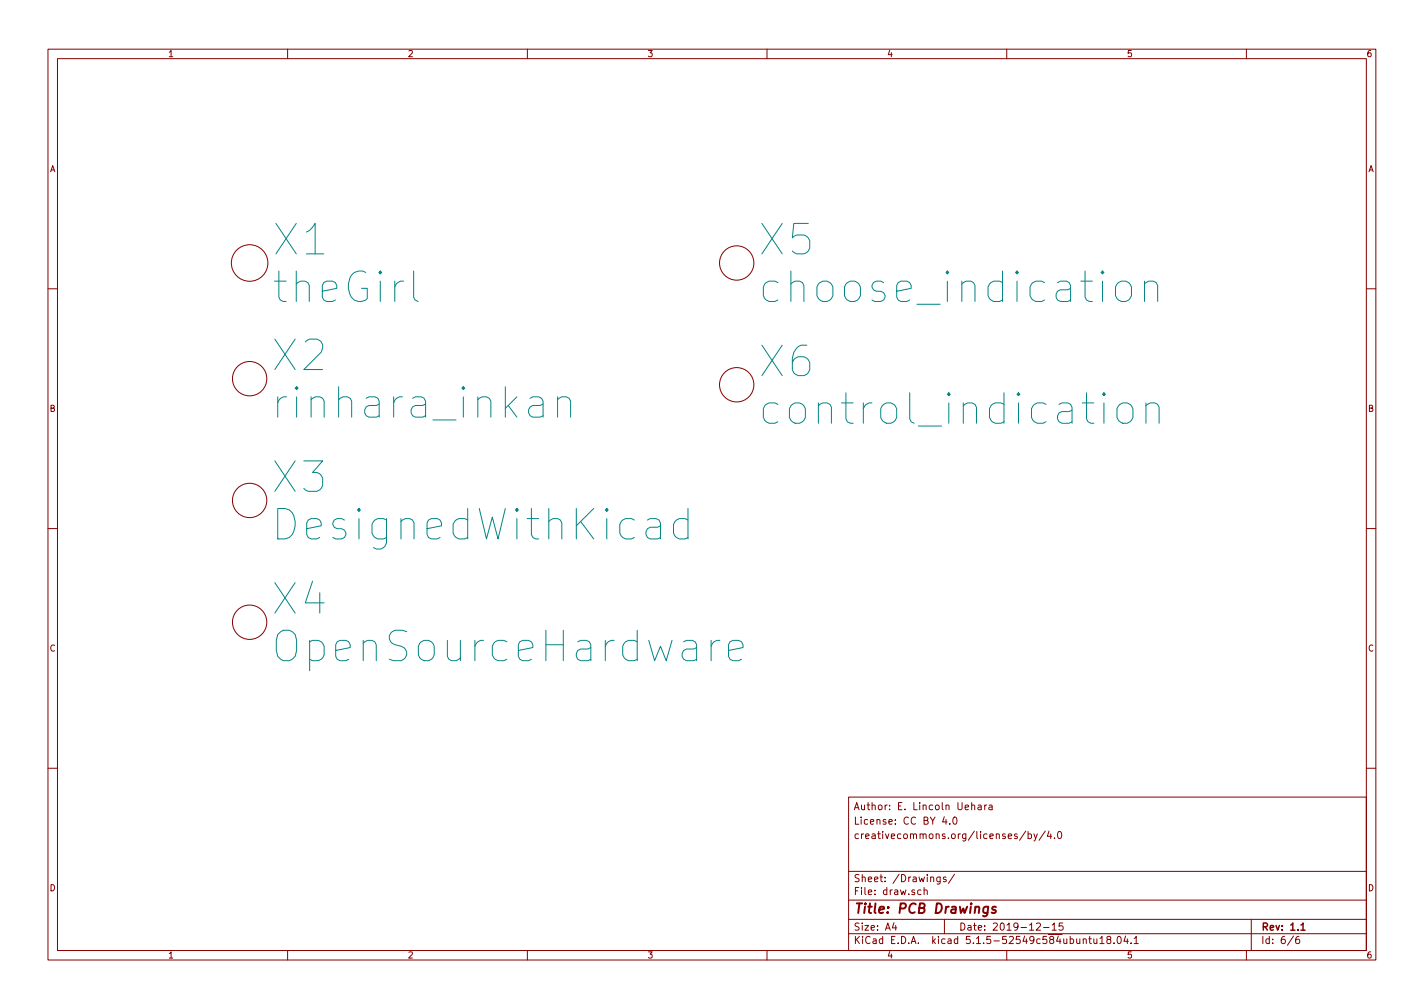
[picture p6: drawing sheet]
<svg xmlns="http://www.w3.org/2000/svg" width="297mm" height="210mm" viewBox="0 0 297 210" stroke-linecap="round" stroke-linejoin="round" font-family="sans-serif">
<g fill="none" stroke="#840000" stroke-width=".21">
<path d="M10 10.3h277v189.9h-277zM12 12.2h273v186.1h-273zM60 10.3v1.9M110 10.3v1.9M160 10.3v1.9M210 10.3v1.9M260 10.3v1.9M10 60.2h2M285 60.2h2M10 110.3h2M285 110.3h2M10 160.2h2"/>
<path d="M177 166.3h108v32h-108zM197 170.4l-.4 1h1M197.3 170.9v1M198.1 171.8v.1M198.9 170.6l.2-.2a.8 .8 0 0 1 .5 .8 .8 .8 0 0 1-.5 .7l-.3-.5zM202.7 168l.2-.1 .4 .1v.9M202.7 167.4v1.5M204 168h.6l.1 .9M204.7 168.3h-.5l-.2 .2 .2 .4 .5-.1M205.4 167.9v1M205.8 167.9l-.4 .3M206.3 168h.6l.1 .9"/>
<path d="M207 168.3h-.5l-.3 .2 .3 .4 .5-.1M214 173.3l-1.3 2M214.5 174l.4-.1 .3 .3-.1 .6-.2 .1-.4-.1M214.5 173.4v1.5M215.7 173.9l.3 1M216.4 173.9l-.5 1.4-.2 .1M218 173.3l-1.3 2M218.8 173.3l-.3 1.1h.9M219.2 173.9v1M220 174.8v.1M220.8 173.5l.2-.1a.8 .8 0 0 1 .5 .8 .8 .8 0 0 1-.5 .7 1 1 0 0 1-.2-1.4zM285 160.2h2"/>
<path d="M60 198.3v1.9M110 198.3v1.9M160 198.3v1.9M177 194.8h108M177 191.8h108M177 187.8h108M177 181.8h108M186.5 192.5l-.4 1h1M186.8 193v1M192.1 185.7l-.4-.1-.3 .3 .1 .6 .2 .1 .4-.1M192.8 185.7l.2-.1 .3 .1 .1 .9M192.8 185.1v1.5"/>
<path d="M196.1 182.9v1.4l-.3 .1-.3-.1M196.1 183l-.4-.1-.3 .3 .1 .6 .2 .1 .4-.1M197 191.8v3M197.3 183l-.3-.1-.2 .2v.3l.5 .1v.3h-.5M199.1 182.3l-1.3 2M210 198.3v1.9M216.2 192.7l.6-.2 .2 .5-.9 1h.9M217.7 193.5h1.1M219.5 193l.4-.5v1.5M219.5 194h.8M221.7 192.5h-.7l-.1 .7 .2-.1 .5 .1 .2 .2-.1 .5-.2 .1-.6-.1M226 196l.2-.2 .3 .1 .1 .9"/>
<path d="M227.1 195.8h.6M227.3 195.3v1.3l.4 .2M228.2 195.8v.9l.4 .1 .2-.1M228.8 195.8v1M229.4 195.8l.5-.5v1.5M229.4 196.8h.9M231.2 196l-.3-.2v-.3l.3-.2 .4 .1 .1 .2-.1 .3-.6 .1-.1 .3v.4l.3 .1 .4-.1 .1-.2v-.2l-.3-.3M232.4 196.7v.1M233.1 195.5l.3-.2a.8 .8 0 0 1 .5 .8 .8 .8 0 0 1-.5 .7l-.3-.1-.1-.4zM234.8 195.2l-.4 1.1h1M235.2 195.8v1M235.9 196.7v.1"/>
<path d="M236.6 195.8l.4-.5v1.5M236.6 196.8h.8M260 198.3v1.9M261 191.8v6.5M269.8 195.2l-1.2 2M271 195.3l-.4 .1a.96 .96 0 0 0 0 1.4l.4-.1 .1-.5-.3-.3-.4 .1-.1 .2"/>
<circle cx="52.1" cy="54.9" r="3.8"/>
<circle cx="153.7" cy="54.9" r="3.6"/>
<circle cx="52.1" cy="79" r="3.6"/>
<circle cx="153.7" cy="80.3" r="3.6"/>
<circle cx="52.1" cy="104.4" r="3.6"/>
<circle cx="52.1" cy="129.8" r="3.6"/>
</g>
<path d="M271.4 193l.4-.5v1.5M271.4 194h.8" fill="none" stroke="#840000" stroke-width=".3"/>
<path d="M206.1 189.2l-.5-.1-.5 .4v.8l.3 .1 .6-.1M206.1 189.1l-.3 1.8a.53 .53 0 0 1-.7 .1M207.7 189.2a.49 .49 0 0 0-.7 .3l.7 .6-.3 .3-.5-.1" fill="none" stroke="#840000" stroke-width=".41"/>
<g fill="none" stroke="#008484" stroke-width=".21">
<path d="M86.3 56.5v5.5l.3 .6 .6 .3M233 59.3a1.71 1.71 0 0 1 1.7-.7 1.71 1.71 0 0 1 1.3 1.3v1.8a1.72 1.72 0 0 1-1.6 1.3 1.72 1.72 0 0 1-1.7-1.3v-1.8zM238.7 59.3a1.74 1.74 0 0 1 2.5-.4l.3 .7v3.3M238.7 58.6v4.3M116.3 83.4a1.56 1.56 0 0 1 2.7 .3v3.3M116.3 82.8v4.2M162.3 84.3l-.7-.3h-1.2l-.9 .7-.3 .6v1.8l.6 .9 .6 .3h1.2l.7-.3M233.3 84.7a1.71 1.71 0 0 1 1.7-.7 1.71 1.71 0 0 1 1.3 1.3v1.8a1.72 1.72 0 0 1-1.6 1.3 1.72 1.72 0 0 1-1.7-1.3v-1.8zM239 84.7a1.74 1.74 0 0 1 2.5-.4l.3 .7v3.3M239 84v4.3M143.5 108.5l-.6-.3h-1.2l-.9 .6-.3 .6v1.8l.6 .9 .6 .3h1.2l.6-.3M143.5 106.1v6.3"/>
<path d="M152 135.7l3-.6v-.6l-.3-.6-.6-.3h-1.2l-.6 .3-.3 .6v2.4l.3 .6 .6 .3h1.2l.6-.3"/>
</g>
<g font-size="8.8" fill="#008484">
<text x="57.3" y="53.3">X1</text>
<text x="158.7" y="53.3">X5</text>
<text x="58.1" y="63.2">theGirl</text>
<text x="161.7" y="63.2">choose_indication</text>
<text x="57.1" y="77.4">X2</text>
<text x="158.7" y="78.7">X6</text>
<text x="59.5" y="87.3">rinhara_inkan</text>
<text x="162.3" y="88.6">control_indication</text>
<text x="57.1" y="102.8">X3</text>
<text x="59.2" y="112.7">DesignedWithKicad</text>
<text x="57.1" y="128.2">X4</text>
<text x="59.9" y="138.1">OpenSourceHardware</text>
</g>
<text font-size="2.8" fill="#840000" x="178" y="190.5">Title: PCB Drawings</text>
<g font-size="2.1" fill="#840000">
<text x="178" y="172">License: CC BY 4.0</text>
<text x="178" y="169">Author: E. Lincoln Uehara</text>
<text x="178" y="175">creativecommons.org/licenses/by/4.0</text>
<text x="178" y="184">Sheet: /Drawings/</text>
<text x="178" y="186.7">File: draw.sch</text>
<text x="178" y="196.9">KiCad E.D.A. kicad 5.1.5-52549c584ubuntu18.04.1</text>
<text x="178" y="194.1">Size: A4</text>
<text x="200" y="194.1">Date: 2019-12-15</text>
<text x="263" y="194.1">Rev: 1.1</text>
<text x="263" y="196.9">Id: 6/6</text>
</g>
<g font-size="1.8" fill="#840000">
<text x="35" y="11.9">1</text>
<text x="85" y="11.9">2</text>
<text x="135" y="11.9">3</text>
<text x="185" y="11.9">4</text>
<text x="235" y="11.9">5</text>
<text x="285" y="11.9">6</text>
<text x="10.4" y="35.9">A</text>
<text x="285.4" y="35.9">A</text>
<text x="10.4" y="85.9">B</text>
<text x="285.4" y="85.9">B</text>
<text x="10.4" y="135.9">C</text>
<text x="285.4" y="135.9">C</text>
<text x="10.4" y="185.9">D</text>
<text x="285.4" y="185.9">D</text>
<text x="35" y="199.9">1</text>
<text x="85" y="199.9">2</text>
<text x="135" y="199.9">3</text>
<text x="185" y="199.9">4</text>
<text x="235" y="199.9">5</text>
<text x="285" y="199.9">6</text>
</g>
</svg>
